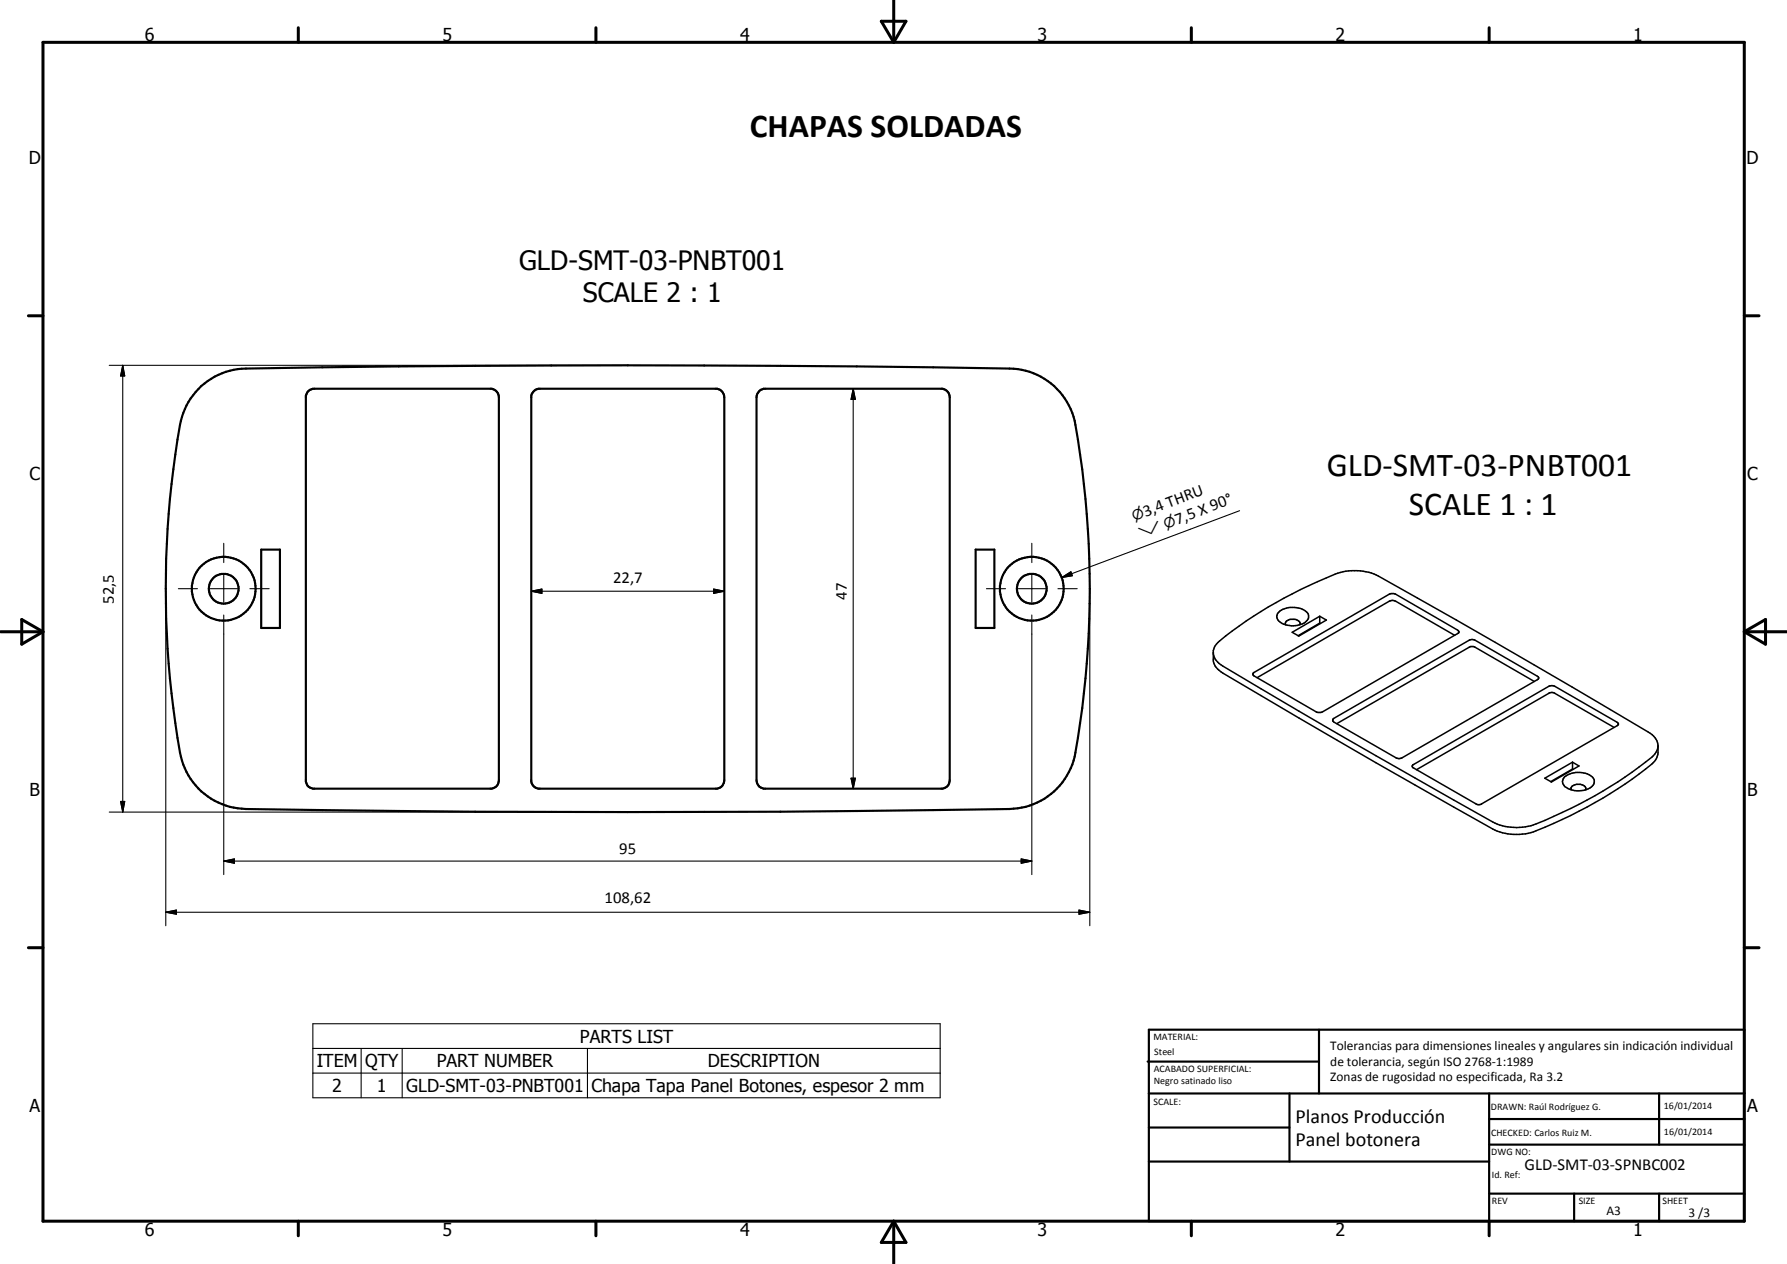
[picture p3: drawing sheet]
<svg xmlns="http://www.w3.org/2000/svg" width="420mm" height="297mm" viewBox="0 0 420 297" stroke-linecap="round" stroke-linejoin="round" font-family="sans-serif">
<g fill="none" stroke="#000" stroke-width=".51">
<path d="M47.3 90.7a15.9 15.9 0 0 1 10.5-4.1l36-.5 53.8-.2 53.9 .2 35.9 .5a15.9 15.9 0 0 1 15.4 13.2 218.3 218.3 0 0 1-.4 78.9 16 16 0 0 1-15 11.4l-53.9 .7h-35.9h-35.9l-53.9-.7a16 16 0 0 1-15.5-13.2 217.2 217.2 0 0 1 .5-78.9l.7-1.9a15.6 15.6 0 0 1 3.8-5.4zM72.3 92.1l.6-.5 .7-.2h42a2.07 2.07 0 0 1 1.7 1.9v90a1.98 1.98 0 0 1-1.7 2h-42a1.91 1.91 0 0 1-1.7-1.6v-90.7zM125.4 92.1l.5-.5 .7-.2h42a2.07 2.07 0 0 1 1.7 1.9v90l-.3 1.1a1.78 1.78 0 0 1-1.4 .9h-42l-1-.4-.6-.9-.1-91zM178.6 91.8l.9-.4h42.1a2.07 2.07 0 0 1 1.7 1.9v90a1.98 1.98 0 0 1-1.7 2h-42.1a2.09 2.09 0 0 1-1.6-2v-90l.1-.6zM61.4 129.2h4.4v18.4h-4.4zM229.4 129.2h4.4v18.4h-4.4zM269.8 249.5h40.3M270.1 242h140v45h-140zM270.1 257h140M303.2 257v16M310.1 242v15M350.1 257v30"/>
<path d="M390.1 257v12M270.1 265h33.1M270.1 273h80M350.1 269h60M350.1 263h60M350.1 280.5h60M370.1 280.5v6.5M390.1 280.5v6.5"/>
<circle cx="52.6" cy="138.3" r="7.5"/>
<circle cx="52.6" cy="138.3" r="3.5"/>
<circle cx="242.6" cy="138.3" r="7.5"/>
<circle cx="242.6" cy="138.3" r="3.5"/>
</g>
<g fill="none" stroke="#000" stroke-width=".35">
<path d="M285.3 153.7l.4 1.2 .9 1a2078.7 2078.7 0 0 0 64.9 37.5 13.5 13.5 0 0 0 11.8-.6 104 104 0 0 0 25.4-15.2l.8-1.2 .3-1.1M286.3 151a100.6 100.6 0 0 1 29.5-16.6 12.8 12.8 0 0 1 8.3 1 2429.2 2429.2 0 0 1 64.3 37.2l1.2 1.5a5.7 5.7 0 0 1 .2 2.8l-.1 .7a5.4 5.4 0 0 1-2.8 3.2 101.6 101.6 0 0 1-27.6 15 12.9 12.9 0 0 1-8.3-1l-36.6-20.8-26.9-15.8-1.2-1a3.2 3.2 0 0 1-1-1.9v-2.4l.4-1.2zM294.7 158.1l32.4-18.6 1 .1 14.6 8.5 .3 .4-.3 .4-32.2 18.5-1-.1-14.7-8.5-.2-.3zM300.5 144a5.2 5.2 0 0 1 7 .1 1.85 1.85 0 0 1-1.7 2.6 4.9 4.9 0 0 1-5.4-1.1l-.2-.8zM302.3 146.8l-.1-.5a2.14 2.14 0 0 1 3.2-.3l.3 .5-.1 .3M303.8 148.6l6.5-3.8 1.6 .9-6.5 3.8zM310.3 144.8v1.6M310.3 146.4l.2 .1M310.3 146.4l-5.1 3M342 149.3l-13.9-8-1-.2-31.5 18.2M313.4 169l32.4-18.7 1 .2 14.7 8.4 .3 .4-.3 .4-32 18.5-.7 .1-.6-.2-14.6-8.4-.2-.3zM332.2 179.7l32.3-18.5 1.1 .1 14.6 8.4 .3 .4-.3 .5-32 18.4-.4 .1-.6-.1-15-8.6-.1-.3z"/>
<path d="M360.8 160.1l-14-8a1.27 1.27 0 0 0-1.4 0l-31.1 18M369.7 179.1v1.6M379.5 170.9l-14.1-8.1h-1.1l-31.3 18.1M363.2 182.9l6.5-3.8 1.6 .9-6.5 3.8zM367.9 182.5a5.5 5.5 0 0 1 6.6 .2 1.61 1.61 0 0 1-.7 2.5 5.4 5.4 0 0 1-6-.5 1.44 1.44 0 0 1 .1-2.2zM369.5 185.6l-.1-.2a1.32 1.32 0 0 1 1.3-1.1h.9a1.1 1.1 0 0 1 1.2 1.3M369.7 180.7l.2 .1M369.7 180.7l-5.1 3"/>
</g>
<g fill="none" stroke="#000" stroke-width=".71">
<path d="M10.1 9.9h400v277.1h-400zM70.1 6.5v3.4M140.1 6.5v3.4M207.2 5h5.8l-2.9 4.9zM210.1 0v9.9M280.1 6.5v3.4M350.1 6.5v3.4M6.7 74.2h3.4M410.1 74.2h3.5M.1 148.5h10M5.1 145.6l5 2.9-5 2.9zM410.1 148.5h10"/>
<path d="M410.1 148.5l5-2.9v5.8zM6.7 222.7h3.4M410.1 222.7h3.5M70.1 287v3.4M140.1 287v3.4M210.1 287v10M210.1 287l2.9 5h-5.8zM280.1 287v3.4M350.1 287v3.4"/>
</g>
<g fill="none" stroke="#000" stroke-width=".25">
<path d="M25.7 85.9h121.9M28.9 85.9l.4 2.4h-.9zM28.9 85.9v104.9M200.6 91.4l.5 2.5h-1zM200.6 91.4v93.9M39 138.3v79.3M41.9 138.3h4.5M49.4 138.3h6.4M52.6 127.7v4.5M52.6 135.2v6.3M58.7 138.3h4.6M124.9 138.9l2.5-.5v1z"/>
<path d="M124.9 138.9h45.4M167.8 138.4l2.5 .5-2.5 .5zM231.9 138.3h4.5M239.4 138.3h6.4M242.6 127.7v4.5M242.6 135.2v6.3M248.7 138.3h4.6M249.6 135.7l2.2-1.3 .3 .9zM256.2 138.3v79.3M291.5 120l-41.9 15.7M52.6 144.5v61M242.6 144.5v61"/>
<path d="M25.7 190.8h121.9M28.4 188.3h.9l-.4 2.5zM200.1 182.9h1l-.5 2.4zM39 214.4l2.5-.5v.9zM39 214.4h217.2M52.6 202.4l2.5-.6v1.1zM52.6 202.4h190M240.1 201.8l2.5 .6-2.5 .5zM253.7 213.9l2.5 .5-2.5 .4zM73.6 240.6h147.5v17.4h-147.5zM73.6 246.4h147.5M73.6 252.2h147.5"/>
<path d="M84.9 246.4v11.6M94.6 246.4v11.6M138.1 246.4v11.6"/>
</g>
<path d="M28.9 85.9l.4 2.4h-.9zM200.6 91.4l.5 2.5h-1zM124.9 138.9l2.5-.5v1zM167.8 138.4l2.5 .5-2.5 .5zM249.6 135.7l2.2-1.3 .3 .9zM28.4 188.3h.9l-.4 2.5zM200.1 182.9h1l-.5 2.4zM39 214.4l2.5-.5v.9zM52.6 202.4l2.5-.6v1.1zM240.1 201.8l2.5 .6-2.5 .5zM253.7 213.9l2.5 .5-2.5 .4z" fill="#000"/>
<g font-size="7.9">
<text x="176.3" y="32.1">CHAPAS SOLDADAS</text>
<text x="311.9" y="112">GLD-SMT-03-PNBT001</text>
<text x="331.2" y="121">SCALE 1 : 1</text>
</g>
<g font-size="6.3">
<text x="122" y="63.4">GLD-SMT-03-PNBT001</text>
<text x="137" y="71">SCALE 2 : 1</text>
</g>
<g font-size="4.7">
<text x="304.6" y="263.9">Planos Producción</text>
<text x="304.6" y="269.3">Panel botonera</text>
</g>
<g font-size="4.2">
<text x="34" y="9.6">6</text>
<text x="104" y="9.6">5</text>
<text x="174" y="9.6">4</text>
<text x="244" y="9.6">3</text>
<text x="314" y="9.6">2</text>
<text x="384" y="9.6">1</text>
<text x="6.8" y="38.7">D</text>
<text x="410.6" y="38.7">D</text>
<text x="7" y="112.9">C</text>
<text x="410.8" y="112.9">C</text>
<text x="7" y="187.1">B</text>
<text x="410.8" y="187.1">B</text>
<text x="136.3" y="245">PARTS LIST</text>
<text x="74.5" y="250.8">ITEM</text>
<text x="85.8" y="250.8">QTY</text>
<text x="102.7" y="250.8">PART NUMBER</text>
<text x="166.4" y="250.8">DESCRIPTION</text>
<text x="78.1" y="256.7">2</text>
<text x="88.6" y="256.6">1</text>
<text x="95.5" y="256.7">GLD-SMT-03-PNBT001</text>
<text x="139.1" y="256.7">Chapa Tapa Panel Botones, espesor 2 mm</text>
<text x="7" y="261.4">A</text>
<text x="410.8" y="261.4">A</text>
<text x="34" y="290.4">6</text>
<text x="104" y="290.4">5</text>
<text x="174" y="290.4">4</text>
<text x="244" y="290.4">3</text>
<text x="314" y="290.4">2</text>
<text x="384" y="290.4">1</text>
</g>
<g font-size="3.9">
<text x="269.3" y="121.4" transform="rotate(-20 269.3 121.4)">3,4 THRU</text>
<text x="276.8" y="123.3" transform="rotate(-20 276.8 123.3)">7,5 X 90°</text>
<text x="144.1" y="136.9">22,7</text>
<text x="26.8" y="141.9" transform="rotate(-90 26.8 141.9)">52,5</text>
<text x="199.1" y="140.9" transform="rotate(-90 199.1 140.9)">47</text>
<text x="145.6" y="200.8">95</text>
<text x="142.1" y="212.3">108,62</text>
<text x="358.5" y="275">GLD-SMT-03-SPNBC002</text>
</g>
<g font-size="3.3">
<text x="266.7" y="122.4" transform="rotate(-20 266.7 122.4)">n</text>
<text x="274.1" y="124.2" transform="rotate(-20 274.1 124.2)">n</text>
<text x="268.2" y="126.5" transform="rotate(-20 268.2 126.5)">w</text>
</g>
<g font-size="3.1">
<text x="312.7" y="246.8">Tolerancias para dimensiones lineales y angulares sin indicación individual</text>
<text x="312.7" y="250.4">de tolerancia, según ISO 2768-1:1989</text>
<text x="312.7" y="254">Zonas de rugosidad no especificada, Ra 3.2</text>
<text x="377.7" y="285.6">A3</text>
<text x="397" y="285.9">3 /3</text>
</g>
<g font-size="2.4">
<text x="271.2" y="244.4">MATERIAL:</text>
<text x="271.3" y="252">ACABADO SUPERFICIAL:</text>
<text x="271.4" y="247.9">Steel</text>
<text x="271.3" y="254.6">Negro satinado liso</text>
<text x="271.2" y="259.7">SCALE:</text>
<text x="350.6" y="260.8">DRAWN: Raúl Rodríguez G.</text>
<text x="391.2" y="260.6">16/01/2014</text>
<text x="350.6" y="267">CHECKED: Carlos Ruiz M.</text>
<text x="391.2" y="266.7">16/01/2014</text>
<text x="350.6" y="271.4">DWG NO:</text>
<text x="350.8" y="276.9">Id. Ref:</text>
<text x="350.8" y="282.8">REV</text>
<text x="371.2" y="282.9">SIZE</text>
<text x="390.9" y="282.9">SHEET</text>
</g>
</svg>
